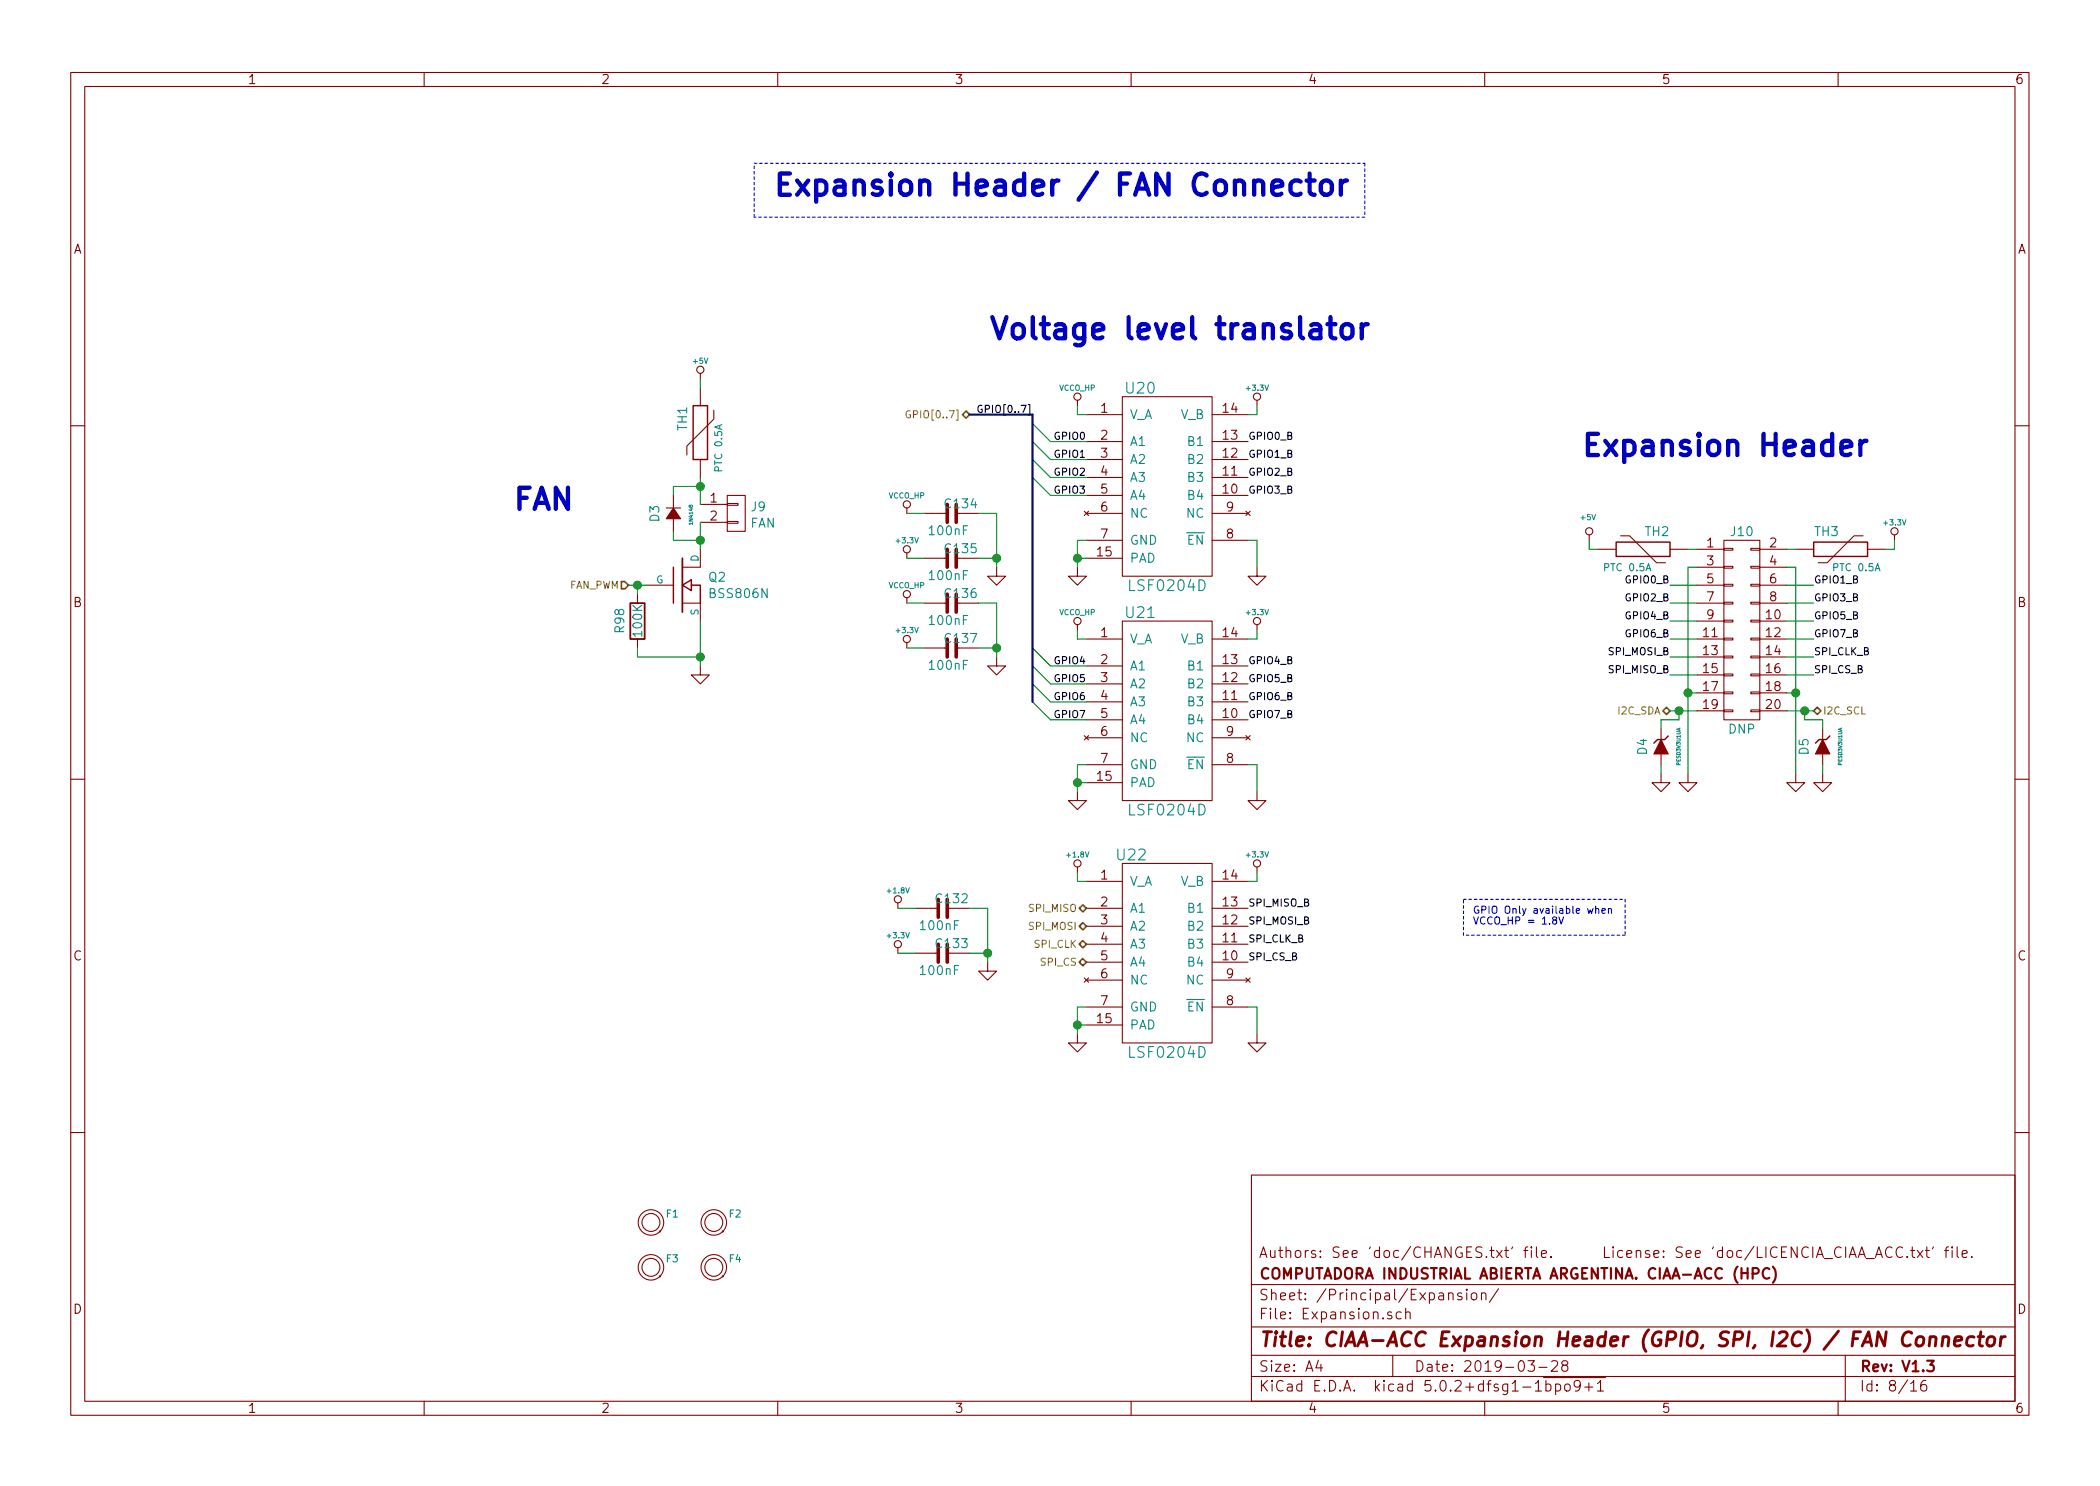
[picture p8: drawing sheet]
EESchema Schematic File Version 4
LIBS:ciaa_acc-cache
EELAYER 26 0
EELAYER END
$Descr A4 11693 8268
encoding utf-8
Sheet 8 16
Title "CIAA-ACC Expansion Header (GPIO, SPI, I2C) / FAN Connector"
Date "2019-03-28"
Rev "V1.3"
Comp "COMPUTADORA INDUSTRIAL ABIERTA ARGENTINA. CIAA-ACC (HPC)"
Comment1 "Authors: See 'doc/CHANGES.txt' file.      License: See 'doc/LICENCIA_CIAA_ACC.txt' file."
Comment2 ""
Comment3 ""
Comment4 ""
$EndDescr
$Comp
L CIAA_ACC:LSF0204D U22
U 1 1
P 6500 5050
F 0 "U22" H 6300 5350 60  0000 C CNN
F 1 "LSF0204D" H 6500 4250 60  0000 C CNN
F 2 "dfn-qfn:LSF0204D" H 6450 5650 60  0001 C CNN
F 3 "" H 6450 5650 60  0000 C CNN
F 4 "IC LEVEL TRANSLATOR 4BIT 14VQFN" H 6500 5050 60  0001 C CNN "Desc"
F 5 "Texas Instruments" H 6500 5050 60  0001 C CNN "Manf"
F 6 "LSF0204DRGYR" H 6500 5050 60  0001 C CNN "Manf#"
F 7 "296-40401-1-ND" H 6500 5050 60  0001 C CNN "Digikey#"
	1    6500 5050
	1    0    0    -1  
$EndComp
Text HLabel 6050 5150 0    40   BiDi ~ 0
SPI_MOSI
Text HLabel 6050 5050 0    40   BiDi ~ 0
SPI_MISO
Text HLabel 6050 5250 0    40   BiDi ~ 0
SPI_CLK
Text HLabel 6050 5350 0    40   BiDi ~ 0
SPI_CS
Text HLabel 10100 3950 2    40   BiDi ~ 0
I2C_SCL
Text HLabel 9300 3950 0    40   BiDi ~ 0
I2C_SDA
$Comp
L CIAA_ACC:LSF0204D U20
U 1 1
P 6500 2450
F 0 "U20" H 6350 2750 60  0000 C CNN
F 1 "LSF0204D" H 6500 1650 60  0000 C CNN
F 2 "dfn-qfn:LSF0204D" H 6450 3050 60  0001 C CNN
F 3 "" H 6450 3050 60  0000 C CNN
F 4 "IC LEVEL TRANSLATOR 4BIT 14VQFN" H 6500 2450 60  0001 C CNN "Desc"
F 5 "Texas Instruments" H 6500 2450 60  0001 C CNN "Manf"
F 6 "LSF0204DRGYR" H 6500 2450 60  0001 C CNN "Manf#"
F 7 "296-40401-1-ND" H 6500 2450 60  0001 C CNN "Digikey#"
	1    6500 2450
	1    0    0    -1  
$EndComp
$Comp
L CIAA_ACC:LSF0204D U21
U 1 1
P 6500 3700
F 0 "U21" H 6350 4000 60  0000 C CNN
F 1 "LSF0204D" H 6500 2900 60  0000 C CNN
F 2 "dfn-qfn:LSF0204D" H 6450 4300 60  0001 C CNN
F 3 "" H 6450 4300 60  0000 C CNN
F 4 "IC LEVEL TRANSLATOR 4BIT 14VQFN" H 6500 3700 60  0001 C CNN "Desc"
F 5 "Texas Instruments" H 6500 3700 60  0001 C CNN "Manf"
F 6 "LSF0204DRGYR" H 6500 3700 60  0001 C CNN "Manf#"
F 7 "296-40401-1-ND" H 6500 3700 60  0001 C CNN "Digikey#"
	1    6500 3700
	1    0    0    -1  
$EndComp
Text Label 6050 2450 2    40   ~ 0
GPIO0
Text Label 6050 2550 2    40   ~ 0
GPIO1
Text Label 6050 2650 2    40   ~ 0
GPIO2
Text Label 6050 2750 2    40   ~ 0
GPIO3
Text Label 6050 3700 2    40   ~ 0
GPIO4
Text Label 6050 3800 2    40   ~ 0
GPIO5
Text Label 6050 3900 2    40   ~ 0
GPIO6
Text Label 6050 4000 2    40   ~ 0
GPIO7
Text Label 5750 2300 2    40   ~ 0
GPIO[0..7]
Text HLabel 5400 2300 0    40   BiDi ~ 0
GPIO[0..7]
Entry Wire Line
	5750 2350 5850 2450
Entry Wire Line
	5750 2450 5850 2550
Entry Wire Line
	5750 2550 5850 2650
Entry Wire Line
	5750 2650 5850 2750
Entry Wire Line
	5750 3600 5850 3700
Entry Wire Line
	5750 3700 5850 3800
Entry Wire Line
	5750 3800 5850 3900
Entry Wire Line
	5750 3900 5850 4000
$Comp
L CIAA_ACC:GND #PWR0247
U 1 1
P 6000 3150
F 0 "#PWR0247" H 6000 2900 50  0001 C CNN
F 1 "GND" H 6008 2976 50  0001 C CNN
F 2 "" H 6000 3150 50  0000 C CNN
F 3 "" H 6000 3150 50  0000 C CNN
	1    6000 3150
	1    0    0    -1  
$EndComp
$Comp
L CIAA_ACC:GND #PWR0248
U 1 1
P 7000 3150
F 0 "#PWR0248" H 7000 2900 50  0001 C CNN
F 1 "GND" H 7008 2976 50  0001 C CNN
F 2 "" H 7000 3150 50  0000 C CNN
F 3 "" H 7000 3150 50  0000 C CNN
	1    7000 3150
	1    0    0    -1  
$EndComp
$Comp
L CIAA_ACC:GND #PWR0249
U 1 1
P 6000 4400
F 0 "#PWR0249" H 6000 4150 50  0001 C CNN
F 1 "GND" H 6008 4226 50  0001 C CNN
F 2 "" H 6000 4400 50  0000 C CNN
F 3 "" H 6000 4400 50  0000 C CNN
	1    6000 4400
	1    0    0    -1  
$EndComp
$Comp
L CIAA_ACC:GND #PWR0250
U 1 1
P 7000 4400
F 0 "#PWR0250" H 7000 4150 50  0001 C CNN
F 1 "GND" H 7008 4226 50  0001 C CNN
F 2 "" H 7000 4400 50  0000 C CNN
F 3 "" H 7000 4400 50  0000 C CNN
	1    7000 4400
	1    0    0    -1  
$EndComp
$Comp
L CIAA_ACC:+3.3V #PWR0251
U 1 1
P 7000 2250
F 0 "#PWR0251" H 7000 2340 20  0001 C CNN
F 1 "+3.3V" H 7000 2350 30  0000 C CNN
F 2 "" H 7000 2250 60  0000 C CNN
F 3 "" H 7000 2250 60  0000 C CNN
	1    7000 2250
	1    0    0    -1  
$EndComp
$Comp
L CIAA_ACC:+3.3V #PWR0252
U 1 1
P 7000 3500
F 0 "#PWR0252" H 7000 3590 20  0001 C CNN
F 1 "+3.3V" H 7000 3600 30  0000 C CNN
F 2 "" H 7000 3500 60  0000 C CNN
F 3 "" H 7000 3500 60  0000 C CNN
	1    7000 3500
	1    0    0    -1  
$EndComp
$Comp
L CIAA_ACC:+3.3V #PWR0253
U 1 1
P 5050 3100
F 0 "#PWR0253" H 5050 3190 20  0001 C CNN
F 1 "+3.3V" H 5050 3200 30  0000 C CNN
F 2 "" H 5050 3100 60  0000 C CNN
F 3 "" H 5050 3100 60  0000 C CNN
	1    5050 3100
	1    0    0    -1  
$EndComp
$Comp
L CIAA_ACC:GND #PWR0254
U 1 1
P 5550 3150
F 0 "#PWR0254" H 5550 2900 50  0001 C CNN
F 1 "GND" H 5558 2976 50  0001 C CNN
F 2 "" H 5550 3150 50  0000 C CNN
F 3 "" H 5550 3150 50  0000 C CNN
	1    5550 3150
	1    0    0    -1  
$EndComp
$Comp
L CIAA_ACC:C C134
U 1 1
P 5300 2850
F 0 "C134" V 5350 2700 50  0000 L CNN
F 1 "100nF" V 5200 2750 50  0000 L CNN
F 2 "chip_rlc:c_0201" H 5338 2700 50  0001 C CNN
F 3 "" H 5300 2850 50  0000 C CNN
F 4 "CAP CER 0.1UF 10V X5R 0201" H 5300 2850 60  0001 C CNN "Desc"
F 5 "Murata" H 5300 2850 60  0001 C CNN "Manf"
F 6 "GRM033R61A104ME15D" H 5300 2850 60  0001 C CNN "Manf#"
F 7 "490-5405-1-ND" H 5300 2850 60  0001 C CNN "Digikey#"
	1    5300 2850
	0    -1   -1   0   
$EndComp
$Comp
L CIAA_ACC:C C135
U 1 1
P 5300 3100
F 0 "C135" V 5350 2950 50  0000 L CNN
F 1 "100nF" V 5200 3000 50  0000 L CNN
F 2 "chip_rlc:c_0201" H 5338 2950 50  0001 C CNN
F 3 "" H 5300 3100 50  0000 C CNN
F 4 "CAP CER 0.1UF 10V X5R 0201" H 5300 3100 60  0001 C CNN "Desc"
F 5 "Murata" H 5300 3100 60  0001 C CNN "Manf"
F 6 "GRM033R61A104ME15D" H 5300 3100 60  0001 C CNN "Manf#"
F 7 "490-5405-1-ND" H 5300 3100 60  0001 C CNN "Digikey#"
	1    5300 3100
	0    -1   -1   0   
$EndComp
$Comp
L CIAA_ACC:+3.3V #PWR0255
U 1 1
P 5050 3600
F 0 "#PWR0255" H 5050 3690 20  0001 C CNN
F 1 "+3.3V" H 5050 3700 30  0000 C CNN
F 2 "" H 5050 3600 60  0000 C CNN
F 3 "" H 5050 3600 60  0000 C CNN
	1    5050 3600
	1    0    0    -1  
$EndComp
$Comp
L CIAA_ACC:GND #PWR0256
U 1 1
P 5550 3650
F 0 "#PWR0256" H 5550 3400 50  0001 C CNN
F 1 "GND" H 5558 3476 50  0001 C CNN
F 2 "" H 5550 3650 50  0000 C CNN
F 3 "" H 5550 3650 50  0000 C CNN
	1    5550 3650
	1    0    0    -1  
$EndComp
$Comp
L CIAA_ACC:C C136
U 1 1
P 5300 3350
F 0 "C136" V 5350 3200 50  0000 L CNN
F 1 "100nF" V 5200 3250 50  0000 L CNN
F 2 "chip_rlc:c_0201" H 5338 3200 50  0001 C CNN
F 3 "" H 5300 3350 50  0000 C CNN
F 4 "CAP CER 0.1UF 10V X5R 0201" H 5300 3350 60  0001 C CNN "Desc"
F 5 "Murata" H 5300 3350 60  0001 C CNN "Manf"
F 6 "GRM033R61A104ME15D" H 5300 3350 60  0001 C CNN "Manf#"
F 7 "490-5405-1-ND" H 5300 3350 60  0001 C CNN "Digikey#"
	1    5300 3350
	0    -1   -1   0   
$EndComp
$Comp
L CIAA_ACC:C C137
U 1 1
P 5300 3600
F 0 "C137" V 5350 3450 50  0000 L CNN
F 1 "100nF" V 5200 3500 50  0000 L CNN
F 2 "chip_rlc:c_0201" H 5338 3450 50  0001 C CNN
F 3 "" H 5300 3600 50  0000 C CNN
F 4 "CAP CER 0.1UF 10V X5R 0201" H 5300 3600 60  0001 C CNN "Desc"
F 5 "Murata" H 5300 3600 60  0001 C CNN "Manf"
F 6 "GRM033R61A104ME15D" H 5300 3600 60  0001 C CNN "Manf#"
F 7 "490-5405-1-ND" H 5300 3600 60  0001 C CNN "Digikey#"
	1    5300 3600
	0    -1   -1   0   
$EndComp
$Comp
L CIAA_ACC:CONN_02X10 J10
U 1 1
P 9700 3500
F 0 "J10" H 9700 4050 50  0000 C CNN
F 1 "DNP" H 9700 2950 50  0000 C CNN
F 2 "conn:Pin_Header_Straight_2x10_SMD" H 9700 2300 50  0001 C CNN
F 3 "" H 9700 2300 50  0000 C CNN
F 4 "20 Positions Header, Unshrouded, Breakaway Connector 0.100\" (2.54mm) Surface Mount Gold" H 9700 3500 60  0001 C CNN "Desc"
F 5 "Harwin" H 9700 3500 60  0001 C CNN "Manf"
F 6 "M20-8761042" H 9700 3500 60  0001 C CNN "Manf#"
F 7 "952-2550-ND" H 9700 3500 60  0001 C CNN "Digikey#"
	1    9700 3500
	1    0    0    -1  
$EndComp
Text Label 6950 2450 0    40   ~ 0
GPIO0_B
Text Label 6950 2550 0    40   ~ 0
GPIO1_B
Text Label 6950 2650 0    40   ~ 0
GPIO2_B
Text Label 6950 2750 0    40   ~ 0
GPIO3_B
Text Label 6950 3700 0    40   ~ 0
GPIO4_B
Text Label 6950 3800 0    40   ~ 0
GPIO5_B
Text Label 6950 3900 0    40   ~ 0
GPIO6_B
Text Label 6950 4000 0    40   ~ 0
GPIO7_B
Text Label 9300 3450 2    40   ~ 0
GPIO4_B
Text Label 10100 3450 0    40   ~ 0
GPIO5_B
Text Label 9300 3550 2    40   ~ 0
GPIO6_B
Text Label 10100 3550 0    40   ~ 0
GPIO7_B
Text Label 9300 3250 2    40   ~ 0
GPIO0_B
Text Label 10100 3250 0    40   ~ 0
GPIO1_B
Text Label 9300 3350 2    40   ~ 0
GPIO2_B
Text Label 10100 3350 0    40   ~ 0
GPIO3_B
Text Label 6950 5150 0    40   ~ 0
SPI_MOSI_B
Text Label 6950 5050 0    40   ~ 0
SPI_MISO_B
Text Label 6950 5250 0    40   ~ 0
SPI_CLK_B
Text Label 6950 5350 0    40   ~ 0
SPI_CS_B
Text Label 9300 3650 2    40   ~ 0
SPI_MOSI_B
Text Label 9300 3750 2    40   ~ 0
SPI_MISO_B
Text Label 10100 3650 0    40   ~ 0
SPI_CLK_B
Text Label 10100 3750 0    40   ~ 0
SPI_CS_B
$Comp
L CIAA_ACC:+5V #PWR0257
U 1 1
P 8850 3000
F 0 "#PWR0257" H 8850 3090 20  0001 C CNN
F 1 "+5V" H 8843 3129 30  0000 C CNN
F 2 "" H 8850 3000 60  0000 C CNN
F 3 "" H 8850 3000 60  0000 C CNN
	1    8850 3000
	1    0    0    -1  
$EndComp
$Comp
L CIAA_ACC:+3.3V #PWR0258
U 1 1
P 10550 3000
F 0 "#PWR0258" H 10550 3090 20  0001 C CNN
F 1 "+3.3V" H 10550 3100 30  0000 C CNN
F 2 "" H 10550 3000 60  0000 C CNN
F 3 "" H 10550 3000 60  0000 C CNN
	1    10550 3000
	1    0    0    -1  
$EndComp
$Comp
L CIAA_ACC:THERMISTOR TH3
U 1 1
P 10250 3050
F 0 "TH3" V 10150 2900 50  0000 L CNN
F 1 "PTC 0.5A" V 10350 3000 40  0000 L CNN
F 2 "misc:ptc_1210" H 10250 3050 50  0001 C CNN
F 3 "" H 10250 3050 50  0000 C CNN
F 4 "PTC RESTTBLE 0.50A 16V CHIP 1210" H 10250 3050 60  0001 C CNN "Desc"
F 5 "Bel Fuse" H 10250 3050 60  0001 C CNN "Manf"
F 6 "0ZCH0050FF2G" H 10250 3050 60  0001 C CNN "Manf#"
F 7 "507-1786-1-ND" H 10250 3050 60  0001 C CNN "Digikey#"
	1    10250 3050
	0    1    1    0   
$EndComp
$Comp
L CIAA_ACC:GND #PWR0259
U 1 1
P 9400 4300
F 0 "#PWR0259" H 9400 4050 50  0001 C CNN
F 1 "GND" H 9408 4126 50  0001 C CNN
F 2 "" H 9400 4300 50  0000 C CNN
F 3 "" H 9400 4300 50  0000 C CNN
	1    9400 4300
	1    0    0    -1  
$EndComp
$Comp
L CIAA_ACC:GND #PWR0260
U 1 1
P 10000 4300
F 0 "#PWR0260" H 10000 4050 50  0001 C CNN
F 1 "GND" H 10008 4126 50  0001 C CNN
F 2 "" H 10000 4300 50  0000 C CNN
F 3 "" H 10000 4300 50  0000 C CNN
	1    10000 4300
	1    0    0    -1  
$EndComp
$Comp
L CIAA_ACC:THERMISTOR TH2
U 1 1
P 9150 3050
F 0 "TH2" V 9050 2900 50  0000 L CNN
F 1 "PTC 0.5A" V 9250 3000 40  0000 L CNN
F 2 "misc:ptc_1210" H 9150 3050 50  0001 C CNN
F 3 "" H 9150 3050 50  0000 C CNN
F 4 "PTC RESTTBLE 0.50A 16V CHIP 1210" H 9150 3050 60  0001 C CNN "Desc"
F 5 "Bel Fuse" H 9150 3050 60  0001 C CNN "Manf"
F 6 "0ZCH0050FF2G" H 9150 3050 60  0001 C CNN "Manf#"
F 7 "507-1786-1-ND" H 9150 3050 60  0001 C CNN "Digikey#"
	1    9150 3050
	0    -1   1    0   
$EndComp
$Comp
L CIAA_ACC:ZENER D4
U 1 1
P 9250 4150
F 0 "D4" H 9250 4050 50  0000 C CNN
F 1 "PESD3V3U1UA" H 9250 4250 20  0000 C CNN
F 2 "to-sod-sot:SOD-323" H 9250 4150 60  0001 C CNN
F 3 "" H 9250 4150 60  0000 C CNN
F 4 "TVS DIODE 3.3VWM SOD323" H 9250 4150 60  0001 C CNN "Desc"
F 5 "NXP" H 9250 4150 60  0001 C CNN "Manf"
F 6 "PESD3V3U1UA,115" H 9250 4150 60  0001 C CNN "Manf#"
F 7 "568-4667-1-ND" H 9250 4150 60  0001 C CNN "Digikey#"
	1    9250 4150
	0    1    1    0   
$EndComp
$Comp
L CIAA_ACC:ZENER D5
U 1 1
P 10150 4150
F 0 "D5" H 10150 4050 50  0000 C CNN
F 1 "PESD3V3U1UA" H 10150 4250 20  0000 C CNN
F 2 "to-sod-sot:SOD-323" H 10150 4150 60  0001 C CNN
F 3 "" H 10150 4150 60  0000 C CNN
F 4 "TVS DIODE 3.3VWM SOD323" H 10150 4150 60  0001 C CNN "Desc"
F 5 "NXP" H 10150 4150 60  0001 C CNN "Manf"
F 6 "PESD3V3U1UA,115" H 10150 4150 60  0001 C CNN "Manf#"
F 7 "568-4667-1-ND" H 10150 4150 60  0001 C CNN "Digikey#"
	1    10150 4150
	0    1    1    0   
$EndComp
$Comp
L CIAA_ACC:GND #PWR0261
U 1 1
P 10150 4300
F 0 "#PWR0261" H 10150 4050 50  0001 C CNN
F 1 "GND" H 10158 4126 50  0001 C CNN
F 2 "" H 10150 4300 50  0000 C CNN
F 3 "" H 10150 4300 50  0000 C CNN
	1    10150 4300
	1    0    0    -1  
$EndComp
$Comp
L CIAA_ACC:GND #PWR0262
U 1 1
P 9250 4300
F 0 "#PWR0262" H 9250 4050 50  0001 C CNN
F 1 "GND" H 9258 4126 50  0001 C CNN
F 2 "" H 9250 4300 50  0000 C CNN
F 3 "" H 9250 4300 50  0000 C CNN
	1    9250 4300
	1    0    0    -1  
$EndComp
Wire Wire Line
	6050 3900 5850 3900
Wire Wire Line
	6050 4000 5850 4000
Wire Wire Line
	6050 3800 5850 3800
Wire Wire Line
	6050 3700 5850 3700
Wire Wire Line
	6050 2750 5850 2750
Wire Wire Line
	6050 2650 5850 2650
Wire Wire Line
	6050 2550 5850 2550
Wire Wire Line
	6050 2450 5850 2450
Wire Bus Line
	5750 2300 5400 2300
Wire Wire Line
	6000 3500 6000 3550
Wire Wire Line
	6000 3550 6050 3550
Wire Wire Line
	6000 2250 6000 2300
Wire Wire Line
	6000 2300 6050 2300
Wire Wire Line
	7000 4400 7000 4250
Wire Wire Line
	7000 4250 6950 4250
Wire Wire Line
	6000 4250 6000 4350
Wire Wire Line
	6000 4250 6050 4250
Wire Wire Line
	6050 4350 6000 4350
Connection ~ 6000 4350
Wire Wire Line
	6050 3000 6000 3000
Wire Wire Line
	6000 3000 6000 3100
Wire Wire Line
	6050 3100 6000 3100
Connection ~ 6000 3100
Wire Wire Line
	6950 3000 7000 3000
Wire Wire Line
	7000 3000 7000 3150
Wire Wire Line
	6950 3550 7000 3550
Wire Wire Line
	7000 3550 7000 3500
Wire Wire Line
	6950 2300 7000 2300
Wire Wire Line
	7000 2300 7000 2250
Wire Wire Line
	5450 2850 5550 2850
Wire Wire Line
	5550 2850 5550 3100
Wire Wire Line
	5450 3100 5550 3100
Connection ~ 5550 3100
Wire Wire Line
	5150 3100 5050 3100
Wire Wire Line
	5150 2850 5050 2850
Wire Wire Line
	5450 3350 5550 3350
Wire Wire Line
	5550 3350 5550 3600
Wire Wire Line
	5450 3600 5550 3600
Connection ~ 5550 3600
Wire Wire Line
	5150 3600 5050 3600
Wire Wire Line
	5150 3350 5050 3350
Wire Wire Line
	10000 3150 10000 3850
Wire Wire Line
	10000 3150 9950 3150
Wire Wire Line
	9950 3850 10000 3850
Connection ~ 10000 3850
Wire Wire Line
	9450 3150 9400 3150
Wire Wire Line
	9400 3150 9400 3850
Wire Wire Line
	9300 3950 9350 3950
Wire Wire Line
	9300 3750 9450 3750
Wire Wire Line
	9300 3650 9450 3650
Wire Wire Line
	9300 3550 9450 3550
Wire Wire Line
	9450 3850 9400 3850
Connection ~ 9400 3850
Wire Wire Line
	9300 3450 9450 3450
Wire Wire Line
	9300 3350 9450 3350
Wire Wire Line
	9300 3250 9450 3250
Wire Wire Line
	9950 3250 10100 3250
Wire Wire Line
	9950 3350 10100 3350
Wire Wire Line
	9950 3450 10100 3450
Wire Wire Line
	9950 3550 10100 3550
Wire Wire Line
	9950 3650 10100 3650
Wire Wire Line
	9950 3750 10100 3750
Wire Wire Line
	10550 3000 10550 3050
Wire Wire Line
	10550 3050 10500 3050
Wire Wire Line
	10000 3050 9950 3050
Wire Wire Line
	8850 3000 8850 3050
Wire Wire Line
	8850 3050 8900 3050
Wire Wire Line
	9950 3950 10050 3950
Wire Wire Line
	9250 4050 9250 4000
Wire Wire Line
	9250 4000 9350 4000
Wire Wire Line
	9350 4000 9350 3950
Connection ~ 9350 3950
Wire Wire Line
	10150 4050 10150 4000
Wire Wire Line
	10150 4000 10050 4000
Wire Wire Line
	10050 4000 10050 3950
Connection ~ 10050 3950
Wire Wire Line
	10150 4300 10150 4250
Wire Wire Line
	9250 4300 9250 4250
Wire Wire Line
	9450 3050 9400 3050
$Comp
L CIAA_ACC:+3.3V #PWR0263
U 1 1
P 5000 5300
F 0 "#PWR0263" H 5000 5390 20  0001 C CNN
F 1 "+3.3V" H 5000 5400 30  0000 C CNN
F 2 "" H 5000 5300 60  0000 C CNN
F 3 "" H 5000 5300 60  0000 C CNN
	1    5000 5300
	1    0    0    -1  
$EndComp
$Comp
L CIAA_ACC:GND #PWR0264
U 1 1
P 5500 5350
F 0 "#PWR0264" H 5500 5100 50  0001 C CNN
F 1 "GND" H 5508 5176 50  0001 C CNN
F 2 "" H 5500 5350 50  0000 C CNN
F 3 "" H 5500 5350 50  0000 C CNN
	1    5500 5350
	1    0    0    -1  
$EndComp
$Comp
L CIAA_ACC:C C132
U 1 1
P 5250 5050
F 0 "C132" V 5300 4900 50  0000 L CNN
F 1 "100nF" V 5150 4950 50  0000 L CNN
F 2 "chip_rlc:c_0201" H 5288 4900 50  0001 C CNN
F 3 "" H 5250 5050 50  0000 C CNN
F 4 "CAP CER 0.1UF 10V X5R 0201" H 5250 5050 60  0001 C CNN "Desc"
F 5 "Murata" H 5250 5050 60  0001 C CNN "Manf"
F 6 "GRM033R61A104ME15D" H 5250 5050 60  0001 C CNN "Manf#"
F 7 "490-5405-1-ND" H 5250 5050 60  0001 C CNN "Digikey#"
	1    5250 5050
	0    -1   -1   0   
$EndComp
$Comp
L CIAA_ACC:C C133
U 1 1
P 5250 5300
F 0 "C133" V 5300 5150 50  0000 L CNN
F 1 "100nF" V 5150 5200 50  0000 L CNN
F 2 "chip_rlc:c_0201" H 5288 5150 50  0001 C CNN
F 3 "" H 5250 5300 50  0000 C CNN
F 4 "CAP CER 0.1UF 10V X5R 0201" H 5250 5300 60  0001 C CNN "Desc"
F 5 "Murata" H 5250 5300 60  0001 C CNN "Manf"
F 6 "GRM033R61A104ME15D" H 5250 5300 60  0001 C CNN "Manf#"
F 7 "490-5405-1-ND" H 5250 5300 60  0001 C CNN "Digikey#"
	1    5250 5300
	0    -1   -1   0   
$EndComp
Wire Wire Line
	5400 5050 5500 5050
Wire Wire Line
	5500 5050 5500 5300
Wire Wire Line
	5400 5300 5500 5300
Connection ~ 5500 5300
Wire Wire Line
	5100 5300 5000 5300
Wire Wire Line
	5100 5050 5000 5050
$Comp
L CIAA_ACC:+3.3V #PWR0265
U 1 1
P 7000 4850
F 0 "#PWR0265" H 7000 4940 20  0001 C CNN
F 1 "+3.3V" H 7000 4950 30  0000 C CNN
F 2 "" H 7000 4850 60  0000 C CNN
F 3 "" H 7000 4850 60  0000 C CNN
	1    7000 4850
	1    0    0    -1  
$EndComp
$Comp
L CIAA_ACC:GND #PWR0266
U 1 1
P 6000 5750
F 0 "#PWR0266" H 6000 5500 50  0001 C CNN
F 1 "GND" H 6008 5576 50  0001 C CNN
F 2 "" H 6000 5750 50  0000 C CNN
F 3 "" H 6000 5750 50  0000 C CNN
	1    6000 5750
	1    0    0    -1  
$EndComp
Wire Wire Line
	6000 5600 6000 5700
Wire Wire Line
	6000 5600 6050 5600
Wire Wire Line
	6050 5700 6000 5700
Connection ~ 6000 5700
$Comp
L CIAA_ACC:GND #PWR0267
U 1 1
P 7000 5750
F 0 "#PWR0267" H 7000 5500 50  0001 C CNN
F 1 "GND" H 7008 5576 50  0001 C CNN
F 2 "" H 7000 5750 50  0000 C CNN
F 3 "" H 7000 5750 50  0000 C CNN
	1    7000 5750
	1    0    0    -1  
$EndComp
Wire Wire Line
	7000 5750 7000 5600
Wire Wire Line
	7000 5600 6950 5600
Wire Wire Line
	6050 4900 6000 4900
Wire Wire Line
	6000 4900 6000 4850
Wire Wire Line
	6950 4900 7000 4900
Wire Wire Line
	7000 4900 7000 4850
$Comp
L CIAA_ACC:CONN_01X02 J9
U 1 1
P 4100 2850
F 0 "J9" H 4177 2888 50  0000 L CNN
F 1 "FAN" H 4177 2797 50  0000 L CNN
F 2 "conn:B2B-PH-SM4-TB" H 4100 2850 50  0001 C CNN
F 3 "" H 4100 2850 50  0000 C CNN
F 4 "2 Positions Header, Shrouded Connector 0.079\" (2.00mm) Surface Mount Tin" H 4100 2850 60  0001 C CNN "Desc"
F 5 "JST" H 4100 2850 60  0001 C CNN "Manf"
F 6 "B2B-PH-SM4-TB(LF)(SN)" H 4100 2850 60  0001 C CNN "Manf#"
F 7 "455-1734-1-ND" H 4100 2850 60  0001 C CNN "Digikey#"
	1    4100 2850
	1    0    0    -1  
$EndComp
$Comp
L CIAA_ACC:MOSFET_N Q2
U 1 1
P 3800 3250
F 0 "Q2" H 3941 3296 50  0000 L CNN
F 1 "BSS806N" H 3941 3205 50  0000 L CNN
F 2 "to-sod-sot:SOT-23" H 3800 3250 60  0001 C CNN
F 3 "" H 3800 3250 60  0000 C CNN
F 4 "MOSFET N-CH 20V 2.3A SOT23" H 3800 3250 60  0001 C CNN "Desc"
F 5 "Infineon" H 3800 3250 60  0001 C CNN "Manf"
F 6 "BSS806N H6327" H 3800 3250 60  0001 C CNN "Manf#"
F 7 "BSS806N H6327CT-ND" H 3800 3250 60  0001 C CNN "Digikey#"
	1    3800 3250
	1    0    0    -1  
$EndComp
Text HLabel 3500 3250 0    40   Input ~ 0
FAN_PWM
$Comp
L CIAA_ACC:R R98
U 1 1
P 3550 3450
F 0 "R98" V 3450 3450 50  0000 C CNN
F 1 "100K" V 3550 3450 50  0000 C CNN
F 2 "chip_rlc:r_0402" V 3480 3450 50  0001 C CNN
F 3 "" H 3550 3450 50  0000 C CNN
F 4 "RES SMD 100K OHM 5% 1/16W 0402" H 3550 3450 60  0001 C CNN "Desc"
F 5 "Yageo" H 3550 3450 60  0001 C CNN "Manf"
F 6 "RC0402JR-07100KL" H 3550 3450 60  0001 C CNN "Manf#"
F 7 "311-100KJRCT-ND" H 3550 3450 60  0001 C CNN "Digikey#"
	1    3550 3450
	1    0    0    -1  
$EndComp
$Comp
L CIAA_ACC:GND #PWR0268
U 1 1
P 3900 3700
F 0 "#PWR0268" H 3900 3450 50  0001 C CNN
F 1 "GND" H 3908 3526 50  0001 C CNN
F 2 "" H 3900 3700 50  0000 C CNN
F 3 "" H 3900 3700 50  0000 C CNN
	1    3900 3700
	1    0    0    -1  
$EndComp
$Comp
L CIAA_ACC:+5V #PWR0269
U 1 1
P 3900 2100
F 0 "#PWR0269" H 3900 2190 20  0001 C CNN
F 1 "+5V" H 3900 2200 30  0000 C CNN
F 2 "" H 3900 2100 60  0000 C CNN
F 3 "" H 3900 2100 60  0000 C CNN
	1    3900 2100
	1    0    0    -1  
$EndComp
Wire Wire Line
	3900 2650 3900 2700
Wire Wire Line
	3900 2700 3750 2700
Wire Wire Line
	3750 2700 3750 2750
Connection ~ 3900 2700
Wire Wire Line
	3750 2950 3750 3000
Wire Wire Line
	3750 3000 3900 3000
Connection ~ 3900 3000
Wire Wire Line
	3900 3450 3900 3650
Wire Wire Line
	3550 3600 3550 3650
Wire Wire Line
	3550 3650 3900 3650
Connection ~ 3900 3650
Wire Wire Line
	3500 3250 3550 3250
Wire Wire Line
	3550 3300 3550 3250
Connection ~ 3550 3250
$Comp
L CIAA_ACC:THERMISTOR TH1
U 1 1
P 3900 2400
F 0 "TH1" V 3800 2250 50  0000 L CNN
F 1 "PTC 0.5A" V 4000 2350 40  0000 L CNN
F 2 "misc:ptc_1210" H 3900 2400 50  0001 C CNN
F 3 "" H 3900 2400 50  0000 C CNN
F 4 "PTC RESTTBLE 0.50A 16V CHIP 1210" H 3900 2400 60  0001 C CNN "Desc"
F 5 "Bel Fuse" H 3900 2400 60  0001 C CNN "Manf"
F 6 "0ZCH0050FF2G" H 3900 2400 60  0001 C CNN "Manf#"
F 7 "507-1786-1-ND" H 3900 2400 60  0001 C CNN "Digikey#"
	1    3900 2400
	1    0    0    1   
$EndComp
Wire Wire Line
	3900 2100 3900 2150
Wire Wire Line
	3900 2900 3900 3000
$Comp
L CIAA_ACC:+1.8V #PWR0270
U 1 1
P 6000 4850
F 0 "#PWR0270" H 6000 4940 20  0001 C CNN
F 1 "+1.8V" H 6000 4950 30  0000 C CNN
F 2 "" H 6000 4850 60  0000 C CNN
F 3 "" H 6000 4850 60  0000 C CNN
	1    6000 4850
	1    0    0    -1  
$EndComp
$Comp
L CIAA_ACC:VCCO_HP #PWR0271
U 1 1
P 6000 2250
F 0 "#PWR0271" H 6000 2340 20  0001 C CNN
F 1 "VCCO_HP" H 6000 2350 30  0000 C CNN
F 2 "" H 6000 2250 60  0000 C CNN
F 3 "" H 6000 2250 60  0000 C CNN
	1    6000 2250
	1    0    0    -1  
$EndComp
$Comp
L CIAA_ACC:VCCO_HP #PWR0272
U 1 1
P 6000 3500
F 0 "#PWR0272" H 6000 3590 20  0001 C CNN
F 1 "VCCO_HP" H 6000 3600 30  0000 C CNN
F 2 "" H 6000 3500 60  0000 C CNN
F 3 "" H 6000 3500 60  0000 C CNN
	1    6000 3500
	1    0    0    -1  
$EndComp
Text Notes 8200 5150 0    40   ~ 0
GPIO Only available when\nVCCO_HP = 1.8V
$Comp
L CIAA_ACC:+1.8V #PWR0273
U 1 1
P 5000 5050
F 0 "#PWR0273" H 5000 5140 20  0001 C CNN
F 1 "+1.8V" H 5000 5150 30  0000 C CNN
F 2 "" H 5000 5050 60  0000 C CNN
F 3 "" H 5000 5050 60  0000 C CNN
	1    5000 5050
	1    0    0    -1  
$EndComp
$Comp
L CIAA_ACC:VCCO_HP #PWR0274
U 1 1
P 5050 2850
F 0 "#PWR0274" H 5050 2940 20  0001 C CNN
F 1 "VCCO_HP" H 5050 2950 30  0000 C CNN
F 2 "" H 5050 2850 60  0000 C CNN
F 3 "" H 5050 2850 60  0000 C CNN
	1    5050 2850
	1    0    0    -1  
$EndComp
$Comp
L CIAA_ACC:VCCO_HP #PWR0275
U 1 1
P 5050 3350
F 0 "#PWR0275" H 5050 3440 20  0001 C CNN
F 1 "VCCO_HP" H 5050 3450 30  0000 C CNN
F 2 "" H 5050 3350 60  0000 C CNN
F 3 "" H 5050 3350 60  0000 C CNN
	1    5050 3350
	1    0    0    -1  
$EndComp
Text Notes 4300 1100 0    118  ~ 24
Expansion Header / FAN Connector
Wire Notes Line
	4200 900  7600 900 
Wire Notes Line
	7600 900  7600 1200
Wire Notes Line
	7600 1200 4200 1200
Wire Notes Line
	4200 1200 4200 900 
Text Notes 8800 2550 0    118  ~ 24
Expansion Header
Wire Notes Line
	8150 5000 9050 5000
Wire Notes Line
	9050 5000 9050 5200
Wire Notes Line
	9050 5200 8150 5200
Wire Notes Line
	8150 5200 8150 5000
Text Notes 5500 1900 0    118  ~ 24
Voltage level translator
Text Notes 2850 2850 0    118  ~ 24
FAN
$Comp
L CIAA_ACC:FIDUCIAL F1
U 1 1
P 3625 6800
F 0 "F1" H 3705 6850 40  0000 L CNN
F 1 "FIDUCIAL" H 3625 6700 30  0001 C CNN
F 2 "misc:Fiducial_1mm" H 3625 6850 60  0001 C CNN
F 3 "" H 3625 6850 60  0001 C CNN
F 4 "Fiducial Top Layer" H 3625 6800 60  0001 C CNN "Desc"
F 5 "FIDUCIAL" H 3675 6600 60  0001 C CNN "Desc"
	1    3625 6800
	1    0    0    -1  
$EndComp
$Comp
L CIAA_ACC:FIDUCIAL F2
U 1 1
P 3975 6800
F 0 "F2" H 4055 6850 40  0000 L CNN
F 1 "FIDUCIAL" H 3975 6700 30  0001 C CNN
F 2 "misc:Fiducial_1mm" H 3975 6850 60  0001 C CNN
F 3 "" H 3975 6850 60  0001 C CNN
F 4 "Fiducial Top Layer" H 3975 6800 60  0001 C CNN "Desc"
F 5 "FIDUCIAL" H 4025 6600 60  0001 C CNN "Desc"
	1    3975 6800
	1    0    0    -1  
$EndComp
$Comp
L CIAA_ACC:FIDUCIAL F3
U 1 1
P 3625 7050
F 0 "F3" H 3705 7100 40  0000 L CNN
F 1 "FIDUCIAL" H 3625 6950 30  0001 C CNN
F 2 "misc:Fiducial_1mm" H 3625 7100 60  0001 C CNN
F 3 "" H 3625 7100 60  0001 C CNN
F 4 "Fiducial Top Layer" H 3625 7050 60  0001 C CNN "Desc"
F 5 "FIDUCIAL" H 3675 6850 60  0001 C CNN "Desc"
	1    3625 7050
	1    0    0    -1  
$EndComp
$Comp
L CIAA_ACC:FIDUCIAL F4
U 1 1
P 3975 7050
F 0 "F4" H 4055 7100 40  0000 L CNN
F 1 "FIDUCIAL" H 3975 6950 30  0001 C CNN
F 2 "misc:Fiducial_1mm" H 3975 7100 60  0001 C CNN
F 3 "" H 3975 7100 60  0001 C CNN
F 4 "Fiducial Top Layer" H 3975 7050 60  0001 C CNN "Desc"
F 5 "FIDUCIAL" H 4025 6850 60  0001 C CNN "Desc"
	1    3975 7050
	1    0    0    -1  
$EndComp
$Comp
L CIAA_ACC:D D3
U 1 1
P 3750 2850
F 0 "D3" H 3700 2750 50  0000 L CNN
F 1 "1N4148" H 3700 2950 20  0000 L CNN
F 2 "to-sod-sot:SOD-323" V 3750 2850 50  0001 C CNN
F 3 "" V 3750 2850 50  0000 C CNN
F 4 "DIODE GEN PURP 75V 150MA SOD323" H 3750 2850 60  0001 C CNN "Desc"
F 5 "Micro Commercial" H 3750 2850 60  0001 C CNN "Manf"
F 6 " 1N4148WX-TP" H 3750 2850 60  0001 C CNN "Manf#"
F 7 "1N4148WXTPMSCT-ND" H 3750 2850 60  0001 C CNN "Digikey#"
	1    3750 2850
	0    1    1    0   
$EndComp
Wire Wire Line
	6000 4350 6000 4400
Wire Wire Line
	6000 3100 6000 3150
Wire Wire Line
	5550 3100 5550 3150
Wire Wire Line
	5550 3600 5550 3650
Wire Wire Line
	10000 3850 10000 4300
Wire Wire Line
	9400 3850 9400 4300
Wire Wire Line
	9350 3950 9450 3950
Wire Wire Line
	10050 3950 10100 3950
Wire Wire Line
	5500 5300 5500 5350
Wire Wire Line
	6000 5700 6000 5750
Wire Wire Line
	3900 2700 3900 2800
Wire Wire Line
	3900 3000 3900 3050
Wire Wire Line
	3900 3650 3900 3700
Wire Wire Line
	3550 3250 3600 3250
Wire Bus Line
	5750 2300 5750 3900
$EndSCHEMATC
